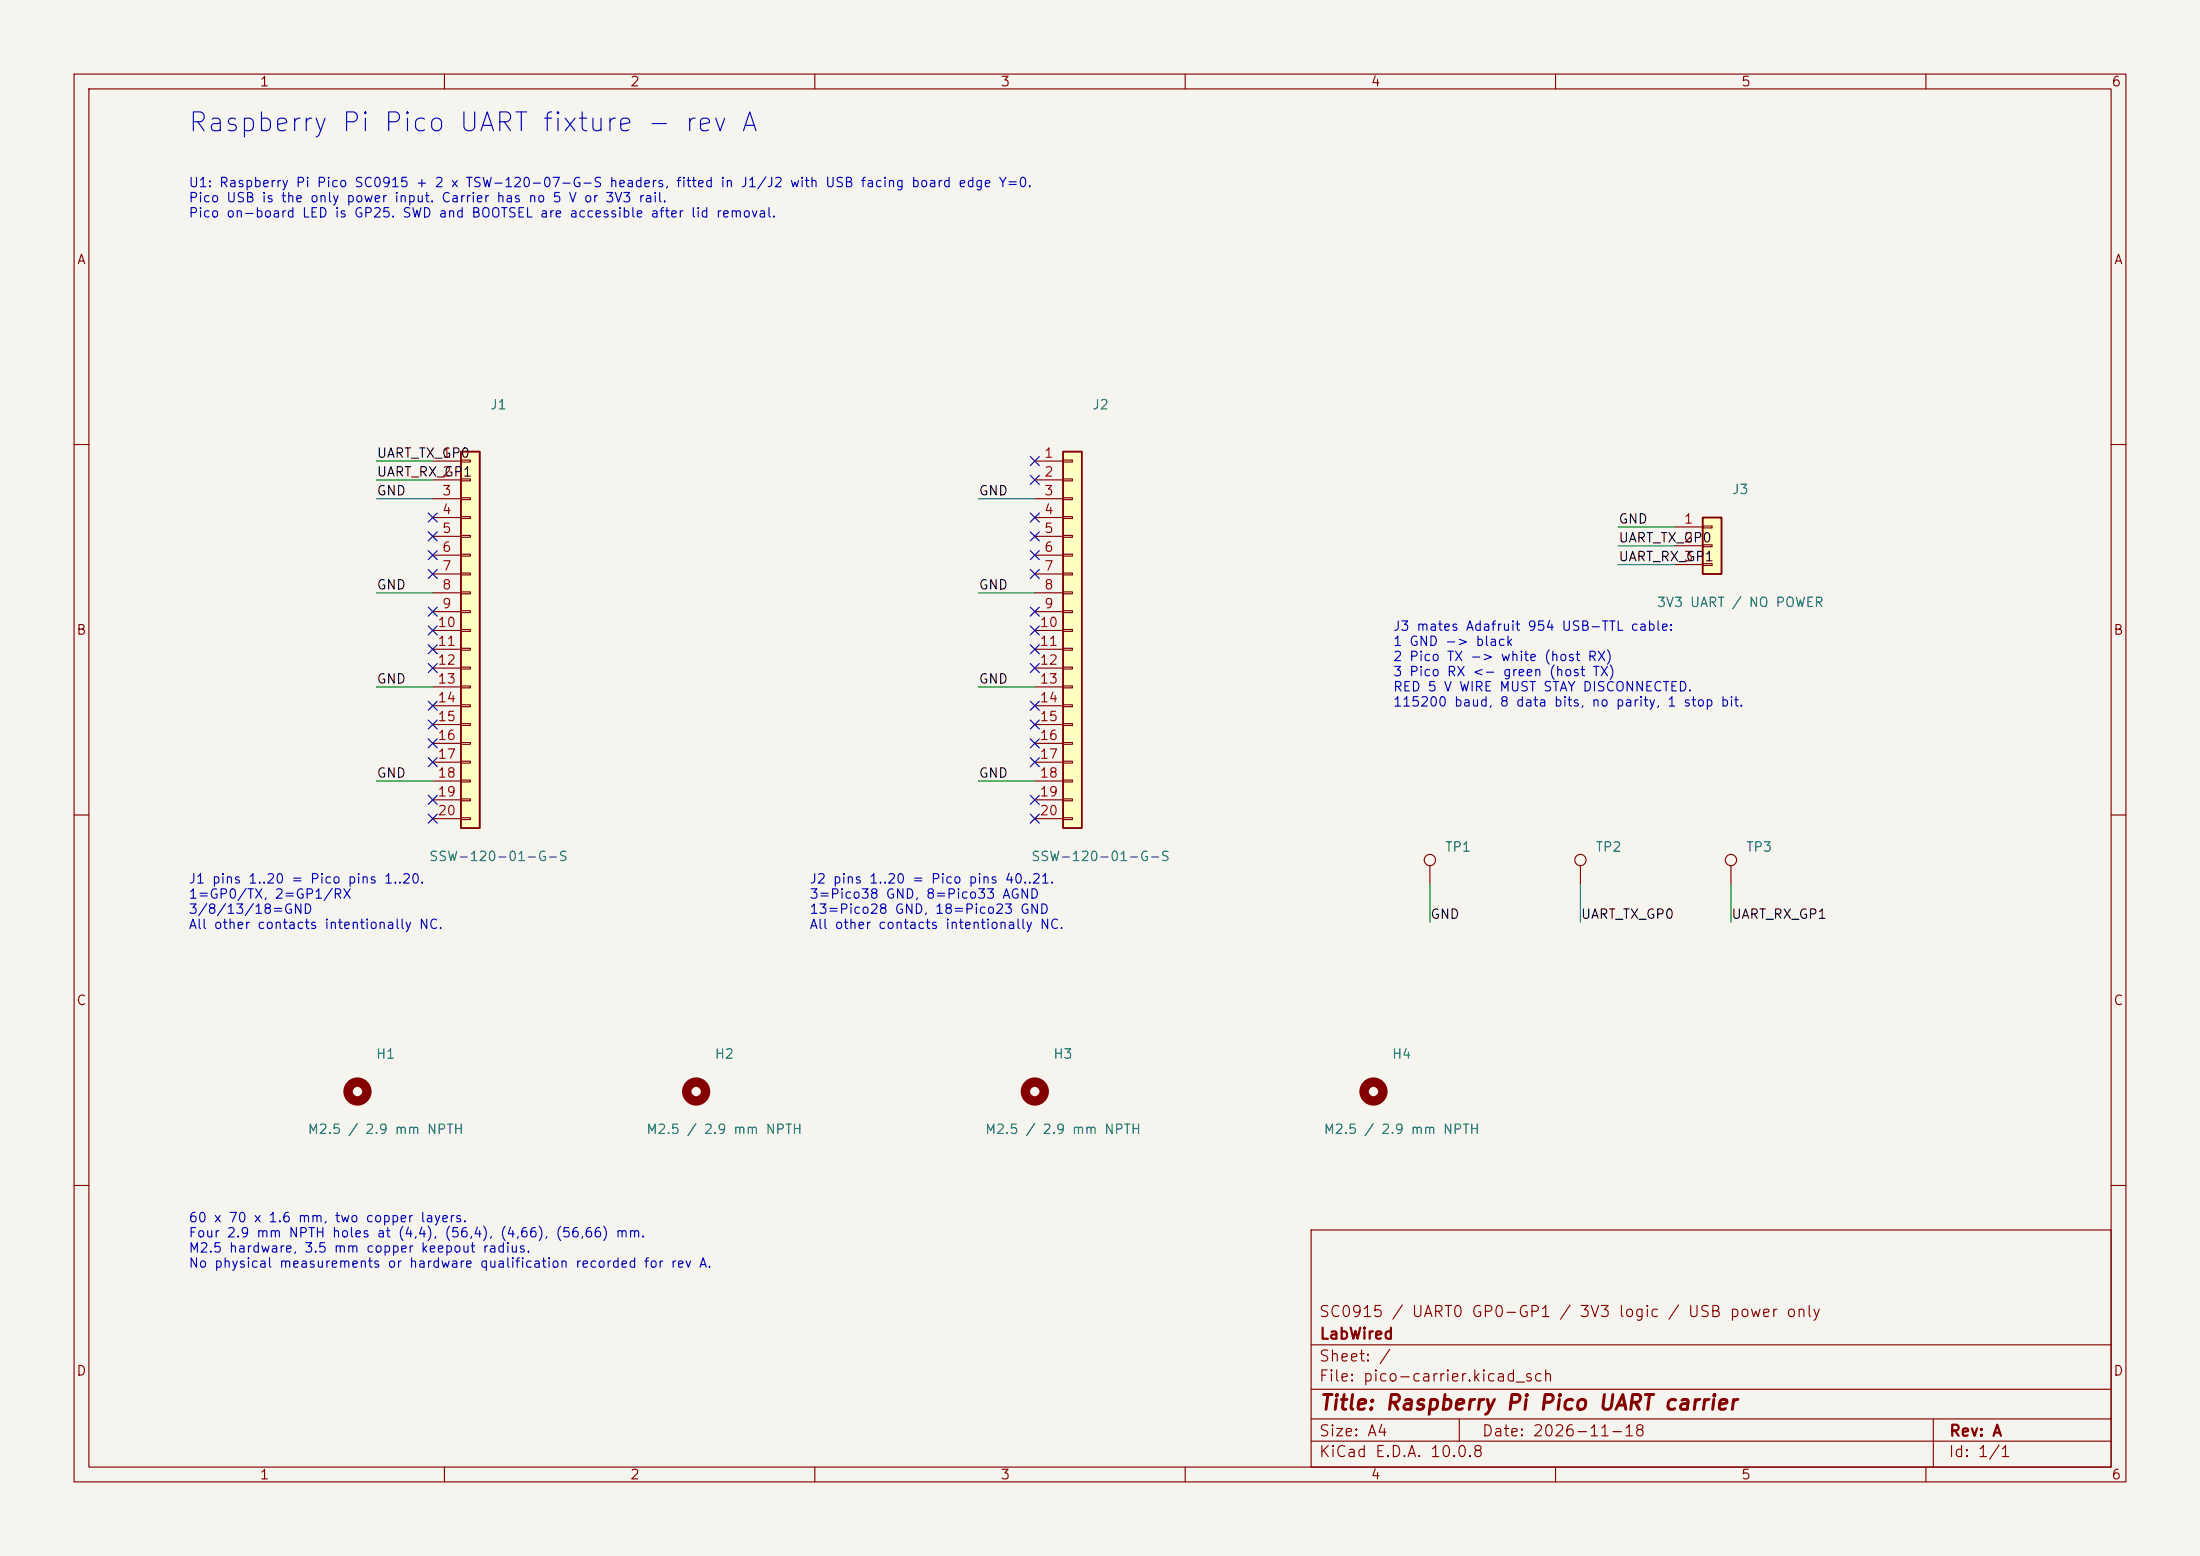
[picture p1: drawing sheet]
(kicad_sch (version 20260101) (generator "eeschema") (paper "A4") (title_block (title "Raspberry Pi Pico H UART carrier") (date "2026-11-18") (rev "A") (company "LabWired") (comment 1 "SC0917 / UART0 GP0-GP1 / 3V3 logic / USB power only"))
(lib_symbols
(symbol "pico-carrier:Socket20"
  (pin_names
   (offset 1.016) (hide yes))
  (exclude_from_sim no)
  (in_bom yes)
  (on_board yes)
  (in_pos_files yes)
  (duplicate_pin_numbers_are_jumpers no)
  (property "Reference" "J" (at 0 25.4 0) (show_name no) (do_not_autoplace no) (effects (font (size 1.27 1.27))))
  (property "Value" "Conn_01x20" (at 0 -27.94 0) (show_name no) (do_not_autoplace no) (effects (font (size 1.27 1.27))))
  (property "Footprint" "" (at 0 0 0) (show_name no) (do_not_autoplace no) (hide yes) (effects (font (size 1.27 1.27))))
  (property "Datasheet" "" (at 0 0 0) (show_name no) (do_not_autoplace no) (hide yes) (effects (font (size 1.27 1.27))))
  (property "Description" "Generic connector, single row, 01x20, script generated (kicad-library-utils/schlib/autogen/connector/)" (at 0 0 0) (show_name no) (do_not_autoplace no) (hide yes) (effects (font (size 1.27 1.27))))
  (symbol "Socket20_1_1"
   (rectangle (start -1.27 24.13) (end 1.27 -26.67) (stroke (width 0.254) (type default)) (fill (type background)))
   (rectangle (start -1.27 22.987) (end 0 22.733) (stroke (width 0.1524) (type default)) (fill (type none)))
   (rectangle (start -1.27 20.447) (end 0 20.193) (stroke (width 0.1524) (type default)) (fill (type none)))
   (rectangle (start -1.27 17.907) (end 0 17.653) (stroke (width 0.1524) (type default)) (fill (type none)))
   (rectangle (start -1.27 15.367) (end 0 15.113) (stroke (width 0.1524) (type default)) (fill (type none)))
   (rectangle (start -1.27 12.827) (end 0 12.573) (stroke (width 0.1524) (type default)) (fill (type none)))
   (rectangle (start -1.27 10.287) (end 0 10.033) (stroke (width 0.1524) (type default)) (fill (type none)))
   (rectangle (start -1.27 7.747) (end 0 7.493) (stroke (width 0.1524) (type default)) (fill (type none)))
   (rectangle (start -1.27 5.207) (end 0 4.953) (stroke (width 0.1524) (type default)) (fill (type none)))
   (rectangle (start -1.27 2.667) (end 0 2.413) (stroke (width 0.1524) (type default)) (fill (type none)))
   (rectangle (start -1.27 0.127) (end 0 -0.127) (stroke (width 0.1524) (type default)) (fill (type none)))
   (rectangle (start -1.27 -2.413) (end 0 -2.667) (stroke (width 0.1524) (type default)) (fill (type none)))
   (rectangle (start -1.27 -4.953) (end 0 -5.207) (stroke (width 0.1524) (type default)) (fill (type none)))
   (rectangle (start -1.27 -7.493) (end 0 -7.747) (stroke (width 0.1524) (type default)) (fill (type none)))
   (rectangle (start -1.27 -10.033) (end 0 -10.287) (stroke (width 0.1524) (type default)) (fill (type none)))
   (rectangle (start -1.27 -12.573) (end 0 -12.827) (stroke (width 0.1524) (type default)) (fill (type none)))
   (rectangle (start -1.27 -15.113) (end 0 -15.367) (stroke (width 0.1524) (type default)) (fill (type none)))
   (rectangle (start -1.27 -17.653) (end 0 -17.907) (stroke (width 0.1524) (type default)) (fill (type none)))
   (rectangle (start -1.27 -20.193) (end 0 -20.447) (stroke (width 0.1524) (type default)) (fill (type none)))
   (rectangle (start -1.27 -22.733) (end 0 -22.987) (stroke (width 0.1524) (type default)) (fill (type none)))
   (rectangle (start -1.27 -25.273) (end 0 -25.527) (stroke (width 0.1524) (type default)) (fill (type none)))
   (pin passive line (at -5.08 22.86 0) (length 3.81) (name "Pin_1" (effects (font (size 1.27 1.27)))) (number "1" (effects (font (size 1.27 1.27)))))
   (pin passive line (at -5.08 20.32 0) (length 3.81) (name "Pin_2" (effects (font (size 1.27 1.27)))) (number "2" (effects (font (size 1.27 1.27)))))
   (pin passive line (at -5.08 17.78 0) (length 3.81) (name "Pin_3" (effects (font (size 1.27 1.27)))) (number "3" (effects (font (size 1.27 1.27)))))
   (pin passive line (at -5.08 15.24 0) (length 3.81) (name "Pin_4" (effects (font (size 1.27 1.27)))) (number "4" (effects (font (size 1.27 1.27)))))
   (pin passive line (at -5.08 12.7 0) (length 3.81) (name "Pin_5" (effects (font (size 1.27 1.27)))) (number "5" (effects (font (size 1.27 1.27)))))
   (pin passive line (at -5.08 10.16 0) (length 3.81) (name "Pin_6" (effects (font (size 1.27 1.27)))) (number "6" (effects (font (size 1.27 1.27)))))
   (pin passive line (at -5.08 7.62 0) (length 3.81) (name "Pin_7" (effects (font (size 1.27 1.27)))) (number "7" (effects (font (size 1.27 1.27)))))
   (pin passive line (at -5.08 5.08 0) (length 3.81) (name "Pin_8" (effects (font (size 1.27 1.27)))) (number "8" (effects (font (size 1.27 1.27)))))
   (pin passive line (at -5.08 2.54 0) (length 3.81) (name "Pin_9" (effects (font (size 1.27 1.27)))) (number "9" (effects (font (size 1.27 1.27)))))
   (pin passive line (at -5.08 0 0) (length 3.81) (name "Pin_10" (effects (font (size 1.27 1.27)))) (number "10" (effects (font (size 1.27 1.27)))))
   (pin passive line (at -5.08 -2.54 0) (length 3.81) (name "Pin_11" (effects (font (size 1.27 1.27)))) (number "11" (effects (font (size 1.27 1.27)))))
   (pin passive line (at -5.08 -5.08 0) (length 3.81) (name "Pin_12" (effects (font (size 1.27 1.27)))) (number "12" (effects (font (size 1.27 1.27)))))
   (pin passive line (at -5.08 -7.62 0) (length 3.81) (name "Pin_13" (effects (font (size 1.27 1.27)))) (number "13" (effects (font (size 1.27 1.27)))))
   (pin passive line (at -5.08 -10.16 0) (length 3.81) (name "Pin_14" (effects (font (size 1.27 1.27)))) (number "14" (effects (font (size 1.27 1.27)))))
   (pin passive line (at -5.08 -12.7 0) (length 3.81) (name "Pin_15" (effects (font (size 1.27 1.27)))) (number "15" (effects (font (size 1.27 1.27)))))
   (pin passive line (at -5.08 -15.24 0) (length 3.81) (name "Pin_16" (effects (font (size 1.27 1.27)))) (number "16" (effects (font (size 1.27 1.27)))))
   (pin passive line (at -5.08 -17.78 0) (length 3.81) (name "Pin_17" (effects (font (size 1.27 1.27)))) (number "17" (effects (font (size 1.27 1.27)))))
   (pin passive line (at -5.08 -20.32 0) (length 3.81) (name "Pin_18" (effects (font (size 1.27 1.27)))) (number "18" (effects (font (size 1.27 1.27)))))
   (pin passive line (at -5.08 -22.86 0) (length 3.81) (name "Pin_19" (effects (font (size 1.27 1.27)))) (number "19" (effects (font (size 1.27 1.27)))))
   (pin passive line (at -5.08 -25.4 0) (length 3.81) (name "Pin_20" (effects (font (size 1.27 1.27)))) (number "20" (effects (font (size 1.27 1.27))))))
  (embedded_fonts no))
(symbol "pico-carrier:Console3"
  (pin_names
   (offset 1.016) (hide yes))
  (exclude_from_sim no)
  (in_bom yes)
  (on_board yes)
  (in_pos_files yes)
  (duplicate_pin_numbers_are_jumpers no)
  (property "Reference" "J" (at 0 5.08 0) (show_name no) (do_not_autoplace no) (effects (font (size 1.27 1.27))))
  (property "Value" "Conn_01x03" (at 0 -5.08 0) (show_name no) (do_not_autoplace no) (effects (font (size 1.27 1.27))))
  (property "Footprint" "" (at 0 0 0) (show_name no) (do_not_autoplace no) (hide yes) (effects (font (size 1.27 1.27))))
  (property "Datasheet" "" (at 0 0 0) (show_name no) (do_not_autoplace no) (hide yes) (effects (font (size 1.27 1.27))))
  (property "Description" "Generic connector, single row, 01x03, script generated (kicad-library-utils/schlib/autogen/connector/)" (at 0 0 0) (show_name no) (do_not_autoplace no) (hide yes) (effects (font (size 1.27 1.27))))
  (symbol "Console3_1_1"
   (rectangle (start -1.27 3.81) (end 1.27 -3.81) (stroke (width 0.254) (type default)) (fill (type background)))
   (rectangle (start -1.27 2.667) (end 0 2.413) (stroke (width 0.1524) (type default)) (fill (type none)))
   (rectangle (start -1.27 0.127) (end 0 -0.127) (stroke (width 0.1524) (type default)) (fill (type none)))
   (rectangle (start -1.27 -2.413) (end 0 -2.667) (stroke (width 0.1524) (type default)) (fill (type none)))
   (pin passive line (at -5.08 2.54 0) (length 3.81) (name "Pin_1" (effects (font (size 1.27 1.27)))) (number "1" (effects (font (size 1.27 1.27)))))
   (pin passive line (at -5.08 0 0) (length 3.81) (name "Pin_2" (effects (font (size 1.27 1.27)))) (number "2" (effects (font (size 1.27 1.27)))))
   (pin passive line (at -5.08 -2.54 0) (length 3.81) (name "Pin_3" (effects (font (size 1.27 1.27)))) (number "3" (effects (font (size 1.27 1.27))))))
  (embedded_fonts no))
(symbol "pico-carrier:TestPoint"
  (pin_numbers (hide yes))
  (pin_names
   (offset 0.762) (hide yes))
  (exclude_from_sim no)
  (in_bom yes)
  (on_board yes)
  (in_pos_files yes)
  (duplicate_pin_numbers_are_jumpers no)
  (property "Reference" "TP" (at 0 6.858 0) (show_name no) (do_not_autoplace no) (effects (font (size 1.27 1.27))))
  (property "Value" "TestPoint" (at 0 5.08 0) (show_name no) (do_not_autoplace no) (effects (font (size 1.27 1.27))))
  (property "Footprint" "" (at 5.08 0 0) (show_name no) (do_not_autoplace no) (hide yes) (effects (font (size 1.27 1.27))))
  (property "Datasheet" "" (at 5.08 0 0) (show_name no) (do_not_autoplace no) (hide yes) (effects (font (size 1.27 1.27))))
  (property "Description" "test point" (at 0 0 0) (show_name no) (do_not_autoplace no) (hide yes) (effects (font (size 1.27 1.27))))
  (symbol "TestPoint_0_1"
   (circle (center 0 3.302) (radius 0.762) (stroke (width 0) (type default)) (fill (type none))))
  (symbol "TestPoint_1_1"
   (pin passive line (at 0 0 90) (length 2.54) (name "1" (effects (font (size 1.27 1.27)))) (number "1" (effects (font (size 1.27 1.27))))))
  (embedded_fonts no))
(symbol "pico-carrier:MountingHole"
  (pin_names
   (offset 1.016))
  (exclude_from_sim no)
  (in_bom no)
  (on_board yes)
  (in_pos_files yes)
  (duplicate_pin_numbers_are_jumpers no)
  (property "Reference" "H" (at 0 5.08 0) (show_name no) (do_not_autoplace no) (effects (font (size 1.27 1.27))))
  (property "Value" "MountingHole" (at 0 3.175 0) (show_name no) (do_not_autoplace no) (effects (font (size 1.27 1.27))))
  (property "Footprint" "" (at 0 0 0) (show_name no) (do_not_autoplace no) (hide yes) (effects (font (size 1.27 1.27))))
  (property "Datasheet" "" (at 0 0 0) (show_name no) (do_not_autoplace no) (hide yes) (effects (font (size 1.27 1.27))))
  (property "Description" "Mounting Hole without connection" (at 0 0 0) (show_name no) (do_not_autoplace no) (hide yes) (effects (font (size 1.27 1.27))))
  (symbol "MountingHole_0_1"
   (circle (center 0 0) (radius 1.27) (stroke (width 1.27) (type default)) (fill (type none))))
  (embedded_fonts no))
(symbol "pico-carrier:PWR_FLAG"
  (power global)
  (pin_numbers (hide yes))
  (pin_names
   (offset 0) (hide yes))
  (exclude_from_sim no)
  (in_bom yes)
  (on_board yes)
  (in_pos_files yes)
  (duplicate_pin_numbers_are_jumpers no)
  (property "Reference" "#FLG" (at 0 1.905 0) (show_name no) (do_not_autoplace no) (hide yes) (effects (font (size 1.27 1.27))))
  (property "Value" "PWR_FLAG" (at 0 3.81 0) (show_name no) (do_not_autoplace no) (effects (font (size 1.27 1.27))))
  (property "Footprint" "" (at 0 0 0) (show_name no) (do_not_autoplace no) (hide yes) (effects (font (size 1.27 1.27))))
  (property "Datasheet" "" (at 0 0 0) (show_name no) (do_not_autoplace no) (hide yes) (effects (font (size 1.27 1.27))))
  (property "Description" "Special symbol for telling ERC where power comes from" (at 0 0 0) (show_name no) (do_not_autoplace no) (hide yes) (effects (font (size 1.27 1.27))))
  (symbol "PWR_FLAG_0_0"
   (pin power_out line (at 0 0 90) (length 0) (name "" (effects (font (size 1.27 1.27)))) (number "1" (effects (font (size 1.27 1.27))))))
  (symbol "PWR_FLAG_0_1"
   (polyline (pts (xy 0 0) (xy 0 1.27) (xy -1.016 1.905) (xy 0 2.54) (xy 1.016 1.905) (xy 0 1.27)) (stroke (width 0) (type default)) (fill (type none))))
  (embedded_fonts no)))
(symbol (lib_id "pico-carrier:Socket20") (at 63.5 85.09 0) (unit 1) (in_bom yes) (on_board yes) (dnp no)
(property "Reference" "J1" (at 67.31 54.61 0) (effects (font (size 1.27 1.27))))
(property "Value" "SSW-120-01-G-S" (at 67.31 115.57 0) (effects (font (size 1.27 1.27))))
(property "Footprint" "pico-carrier:Socket20" (at 63.5 85.09 0) (hide yes) (effects (font (size 1.27 1.27))))
(property "MPN" "SSW-120-01-G-S" (at 63.5 85.09 0) (hide yes) (effects (font (size 1.27 1.27))))
(property "Manufacturer" "Samtec" (at 63.5 85.09 0) (hide yes) (effects (font (size 1.27 1.27))))
(pin "1")
(pin "2")
(pin "3")
(pin "4")
(pin "5")
(pin "6")
(pin "7")
(pin "8")
(pin "9")
(pin "10")
(pin "11")
(pin "12")
(pin "13")
(pin "14")
(pin "15")
(pin "16")
(pin "17")
(pin "18")
(pin "19")
(pin "20"))
(wire (pts (xy 58.42 62.23) (xy 50.8 62.23)) (stroke (width 0) (type default)))
(label "UART_TX_GP0" (at 50.8 62.23 0) (effects (font (size 1.27 1.27)) (justify left bottom)))
(wire (pts (xy 58.42 64.77) (xy 50.8 64.77)) (stroke (width 0) (type default)))
(label "UART_RX_GP1" (at 50.8 64.77 0) (effects (font (size 1.27 1.27)) (justify left bottom)))
(wire (pts (xy 58.42 67.31) (xy 50.8 67.31)) (stroke (width 0) (type default)))
(label "GND" (at 50.8 67.31 0) (effects (font (size 1.27 1.27)) (justify left bottom)))
(no_connect (at 58.42 69.85))
(no_connect (at 58.42 72.39))
(no_connect (at 58.42 74.93))
(no_connect (at 58.42 77.47))
(wire (pts (xy 58.42 80.01) (xy 50.8 80.01)) (stroke (width 0) (type default)))
(label "GND" (at 50.8 80.01 0) (effects (font (size 1.27 1.27)) (justify left bottom)))
(no_connect (at 58.42 82.55))
(no_connect (at 58.42 85.09))
(no_connect (at 58.42 87.63))
(no_connect (at 58.42 90.17))
(wire (pts (xy 58.42 92.71) (xy 50.8 92.71)) (stroke (width 0) (type default)))
(label "GND" (at 50.8 92.71 0) (effects (font (size 1.27 1.27)) (justify left bottom)))
(no_connect (at 58.42 95.25))
(no_connect (at 58.42 97.79))
(no_connect (at 58.42 100.33))
(no_connect (at 58.42 102.87))
(wire (pts (xy 58.42 105.41) (xy 50.8 105.41)) (stroke (width 0) (type default)))
(label "GND" (at 50.8 105.41 0) (effects (font (size 1.27 1.27)) (justify left bottom)))
(no_connect (at 58.42 107.95))
(no_connect (at 58.42 110.49))
(symbol (lib_id "pico-carrier:Socket20") (at 144.78 85.09 0) (unit 1) (in_bom yes) (on_board yes) (dnp no)
(property "Reference" "J2" (at 148.59 54.61 0) (effects (font (size 1.27 1.27))))
(property "Value" "SSW-120-01-G-S" (at 148.59 115.57 0) (effects (font (size 1.27 1.27))))
(property "Footprint" "pico-carrier:Socket20" (at 144.78 85.09 0) (hide yes) (effects (font (size 1.27 1.27))))
(property "MPN" "SSW-120-01-G-S" (at 144.78 85.09 0) (hide yes) (effects (font (size 1.27 1.27))))
(property "Manufacturer" "Samtec" (at 144.78 85.09 0) (hide yes) (effects (font (size 1.27 1.27))))
(pin "1")
(pin "2")
(pin "3")
(pin "4")
(pin "5")
(pin "6")
(pin "7")
(pin "8")
(pin "9")
(pin "10")
(pin "11")
(pin "12")
(pin "13")
(pin "14")
(pin "15")
(pin "16")
(pin "17")
(pin "18")
(pin "19")
(pin "20"))
(no_connect (at 139.7 62.23))
(no_connect (at 139.7 64.77))
(wire (pts (xy 139.7 67.31) (xy 132.08 67.31)) (stroke (width 0) (type default)))
(label "GND" (at 132.08 67.31 0) (effects (font (size 1.27 1.27)) (justify left bottom)))
(no_connect (at 139.7 69.85))
(no_connect (at 139.7 72.39))
(no_connect (at 139.7 74.93))
(no_connect (at 139.7 77.47))
(wire (pts (xy 139.7 80.01) (xy 132.08 80.01)) (stroke (width 0) (type default)))
(label "GND" (at 132.08 80.01 0) (effects (font (size 1.27 1.27)) (justify left bottom)))
(no_connect (at 139.7 82.55))
(no_connect (at 139.7 85.09))
(no_connect (at 139.7 87.63))
(no_connect (at 139.7 90.17))
(wire (pts (xy 139.7 92.71) (xy 132.08 92.71)) (stroke (width 0) (type default)))
(label "GND" (at 132.08 92.71 0) (effects (font (size 1.27 1.27)) (justify left bottom)))
(no_connect (at 139.7 95.25))
(no_connect (at 139.7 97.79))
(no_connect (at 139.7 100.33))
(no_connect (at 139.7 102.87))
(wire (pts (xy 139.7 105.41) (xy 132.08 105.41)) (stroke (width 0) (type default)))
(label "GND" (at 132.08 105.41 0) (effects (font (size 1.27 1.27)) (justify left bottom)))
(no_connect (at 139.7 107.95))
(no_connect (at 139.7 110.49))
(symbol (lib_id "pico-carrier:Console3") (at 231.14 73.66 0) (unit 1) (in_bom yes) (on_board yes) (dnp no)
(property "Reference" "J3" (at 234.95 66.04 0) (effects (font (size 1.27 1.27))))
(property "Value" "3V3 UART / NO POWER" (at 234.95 81.28 0) (effects (font (size 1.27 1.27))))
(property "Footprint" "pico-carrier:Console3" (at 231.14 73.66 0) (hide yes) (effects (font (size 1.27 1.27))))
(property "MPN" "TSW-103-07-G-S" (at 231.14 73.66 0) (hide yes) (effects (font (size 1.27 1.27))))
(property "Manufacturer" "Samtec" (at 231.14 73.66 0) (hide yes) (effects (font (size 1.27 1.27))))
(pin "1")
(pin "2")
(pin "3"))
(wire (pts (xy 226.06 71.12) (xy 218.44 71.12)) (stroke (width 0) (type default)))
(label "GND" (at 218.44 71.12 0) (effects (font (size 1.27 1.27)) (justify left bottom)))
(wire (pts (xy 226.06 73.66) (xy 218.44 73.66)) (stroke (width 0) (type default)))
(label "UART_TX_GP0" (at 218.44 73.66 0) (effects (font (size 1.27 1.27)) (justify left bottom)))
(wire (pts (xy 226.06 76.2) (xy 218.44 76.2)) (stroke (width 0) (type default)))
(label "UART_RX_GP1" (at 218.44 76.2 0) (effects (font (size 1.27 1.27)) (justify left bottom)))
(symbol (lib_id "pico-carrier:TestPoint") (at 193.04 119.38 0) (unit 1) (in_bom no) (on_board yes) (dnp no)
(property "Reference" "TP1" (at 196.85 114.3 0) (effects (font (size 1.27 1.27))))
(property "Value" "GND" (at 196.85 124.46 0) (hide yes) (effects (font (size 1.27 1.27))))
(property "Footprint" "pico-carrier:TestPoint" (at 193.04 119.38 0) (hide yes) (effects (font (size 1.27 1.27))))
(pin "1"))
(wire (pts (xy 193.04 119.38) (xy 193.04 124.46)) (stroke (width 0) (type default)))
(label "GND" (at 193.04 124.46 0) (effects (font (size 1.27 1.27)) (justify left bottom)))
(symbol (lib_id "pico-carrier:TestPoint") (at 213.36 119.38 0) (unit 1) (in_bom no) (on_board yes) (dnp no)
(property "Reference" "TP2" (at 217.17 114.3 0) (effects (font (size 1.27 1.27))))
(property "Value" "UART_TX_GP0" (at 217.17 124.46 0) (hide yes) (effects (font (size 1.27 1.27))))
(property "Footprint" "pico-carrier:TestPoint" (at 213.36 119.38 0) (hide yes) (effects (font (size 1.27 1.27))))
(pin "1"))
(wire (pts (xy 213.36 119.38) (xy 213.36 124.46)) (stroke (width 0) (type default)))
(label "UART_TX_GP0" (at 213.36 124.46 0) (effects (font (size 1.27 1.27)) (justify left bottom)))
(symbol (lib_id "pico-carrier:TestPoint") (at 233.68 119.38 0) (unit 1) (in_bom no) (on_board yes) (dnp no)
(property "Reference" "TP3" (at 237.49 114.3 0) (effects (font (size 1.27 1.27))))
(property "Value" "UART_RX_GP1" (at 237.49 124.46 0) (hide yes) (effects (font (size 1.27 1.27))))
(property "Footprint" "pico-carrier:TestPoint" (at 233.68 119.38 0) (hide yes) (effects (font (size 1.27 1.27))))
(pin "1"))
(wire (pts (xy 233.68 119.38) (xy 233.68 124.46)) (stroke (width 0) (type default)))
(label "UART_RX_GP1" (at 233.68 124.46 0) (effects (font (size 1.27 1.27)) (justify left bottom)))
(symbol (lib_id "pico-carrier:MountingHole") (at 48.26 147.32 0) (unit 1) (in_bom no) (on_board yes) (dnp no)
(property "Reference" "H1" (at 52.07 142.24 0) (effects (font (size 1.27 1.27))))
(property "Value" "M2.5 / 2.9 mm NPTH" (at 52.07 152.4 0) (effects (font (size 1.27 1.27))))
(property "Footprint" "pico-carrier:MountingHole" (at 48.26 147.32 0) (hide yes) (effects (font (size 1.27 1.27)))))
(symbol (lib_id "pico-carrier:MountingHole") (at 93.98 147.32 0) (unit 1) (in_bom no) (on_board yes) (dnp no)
(property "Reference" "H2" (at 97.79 142.24 0) (effects (font (size 1.27 1.27))))
(property "Value" "M2.5 / 2.9 mm NPTH" (at 97.79 152.4 0) (effects (font (size 1.27 1.27))))
(property "Footprint" "pico-carrier:MountingHole" (at 93.98 147.32 0) (hide yes) (effects (font (size 1.27 1.27)))))
(symbol (lib_id "pico-carrier:MountingHole") (at 139.7 147.32 0) (unit 1) (in_bom no) (on_board yes) (dnp no)
(property "Reference" "H3" (at 143.51 142.24 0) (effects (font (size 1.27 1.27))))
(property "Value" "M2.5 / 2.9 mm NPTH" (at 143.51 152.4 0) (effects (font (size 1.27 1.27))))
(property "Footprint" "pico-carrier:MountingHole" (at 139.7 147.32 0) (hide yes) (effects (font (size 1.27 1.27)))))
(symbol (lib_id "pico-carrier:MountingHole") (at 185.42 147.32 0) (unit 1) (in_bom no) (on_board yes) (dnp no)
(property "Reference" "H4" (at 189.23 142.24 0) (effects (font (size 1.27 1.27))))
(property "Value" "M2.5 / 2.9 mm NPTH" (at 189.23 152.4 0) (effects (font (size 1.27 1.27))))
(property "Footprint" "pico-carrier:MountingHole" (at 185.42 147.32 0) (hide yes) (effects (font (size 1.27 1.27)))))
(text "Raspberry Pi Pico H UART fixture - rev A" (at 25.4 15.24 0) (effects (font (size 2.54 2.54)) (justify left top)))
(text "U1: Raspberry Pi Pico H SC0917, fitted in J1/J2 with USB facing board edge Y=0.\nPico USB is the only power input. Carrier has no 5 V or 3V3 rail.\nPico H on-board LED is GP25. SWD and BOOTSEL are accessible after lid removal." (at 25.4 24.13 0) (effects (font (size 1.27 1.27)) (justify left top)))
(text "J1 pins 1..20 = Pico pins 1..20.\n1=GP0/TX, 2=GP1/RX\n3/8/13/18=GND\nAll other contacts intentionally NC." (at 25.4 118.11 0) (effects (font (size 1.27 1.27)) (justify left top)))
(text "J2 pins 1..20 = Pico pins 40..21.\n3=Pico38 GND, 8=Pico33 AGND\n13=Pico28 GND, 18=Pico23 GND\nAll other contacts intentionally NC." (at 109.22 118.11 0) (effects (font (size 1.27 1.27)) (justify left top)))
(text "J3 mates Adafruit 954 USB-TTL cable:\n1 GND -> black\n2 Pico TX -> white (host RX)\n3 Pico RX <- green (host TX)\nRED 5 V WIRE MUST STAY DISCONNECTED.\n115200 baud, 8 data bits, no parity, 1 stop bit." (at 188 84 0) (effects (font (size 1.27 1.27)) (justify left top)))
(text "60 x 70 x 1.6 mm, two copper layers.\nFour 2.9 mm NPTH holes at (4,4), (56,4), (4,66), (56,66) mm.\nM2.5 hardware, 3.5 mm copper keepout radius.\nNo physical measurements or hardware qualification recorded for rev A." (at 25.4 163.83 0) (effects (font (size 1.27 1.27)) (justify left top)))
(embedded_fonts no))
